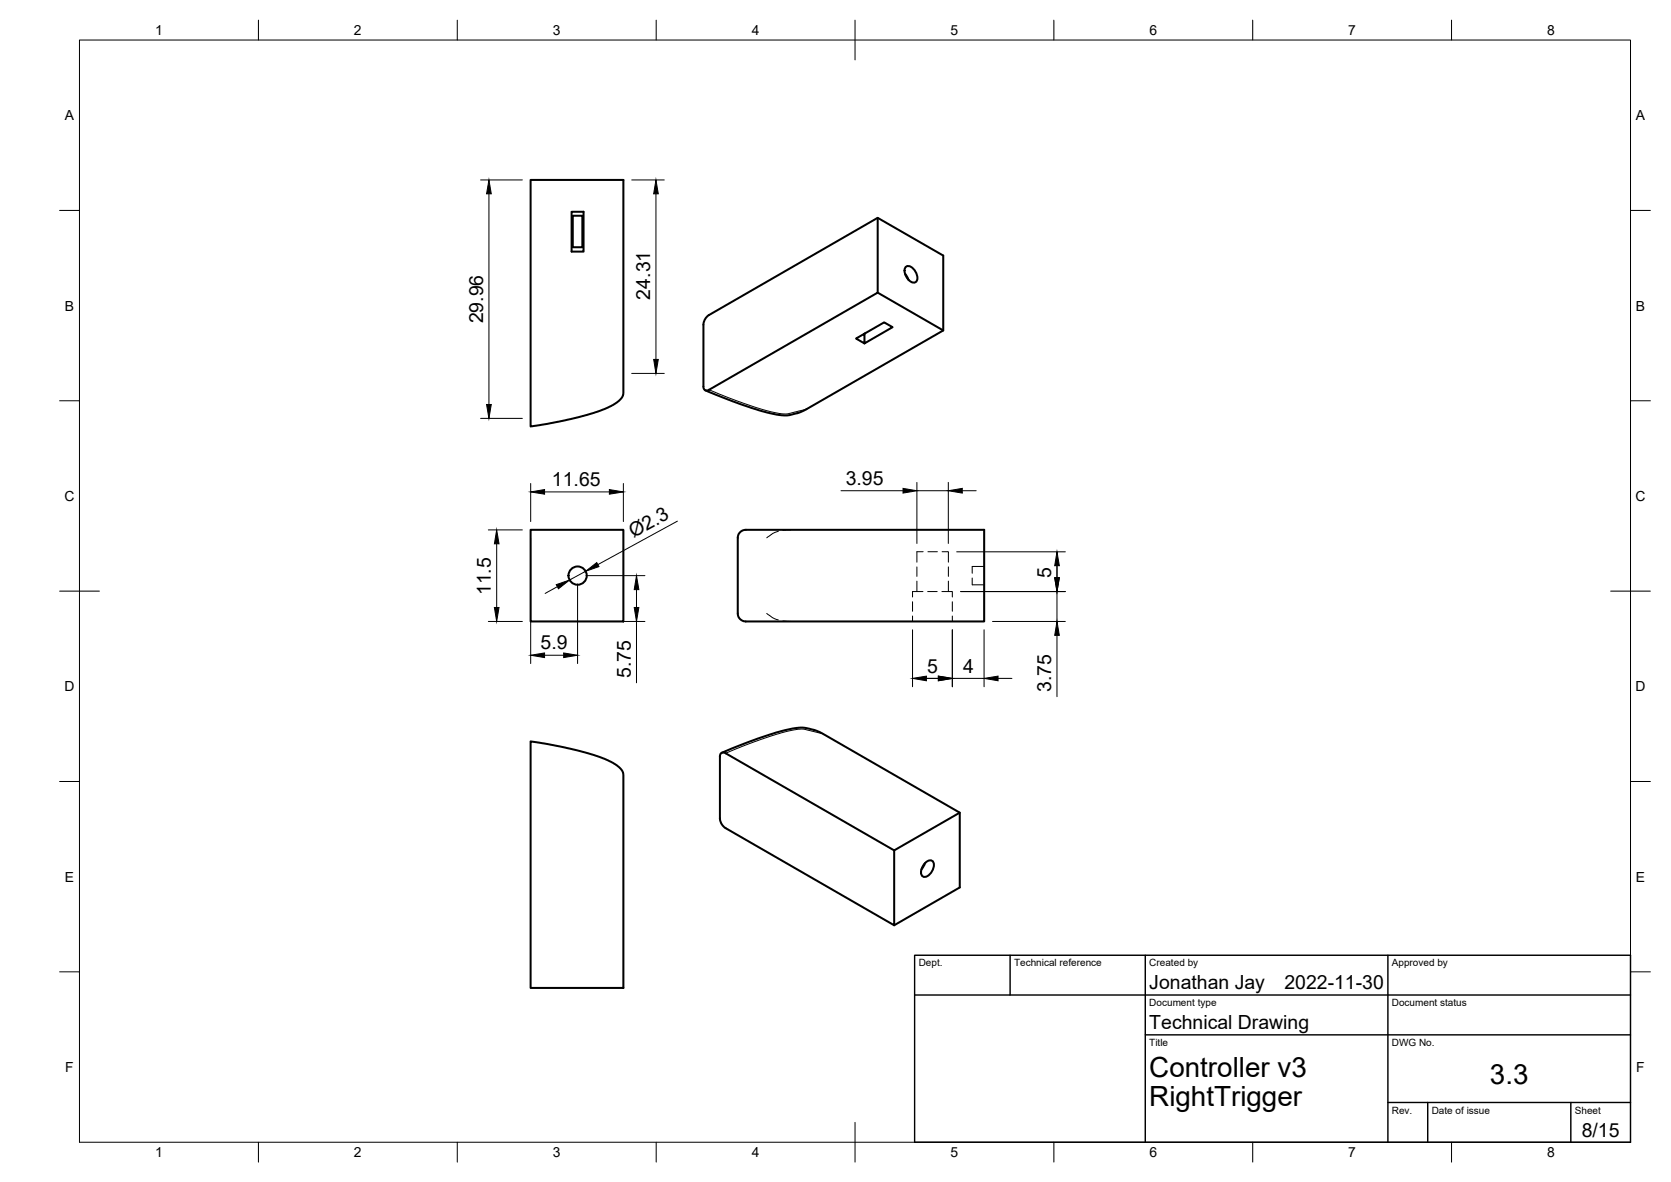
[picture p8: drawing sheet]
<svg xmlns="http://www.w3.org/2000/svg" width="420mm" height="297mm" viewBox="0 0 420 297" stroke-linecap="round" stroke-linejoin="round" font-family="sans-serif">
<!-- layer: Visible -->
<g fill="none" stroke="#000" stroke-width=".51">
<path d="M133.4 45.2h23.3v54.1l-1 1.4-1.5 1-4.1 1.8-8.1 2.1-8.6 1.6zM143.7 53.2h3v10h-3zM144 54.2h2.4v7.9h-2.4zM220.7 54.7v18.8l-42.5 24.5-.7 .1-.5-.4-.1-16.3 .3-1 .7-1 42.8-24.7 16.5 9.5v18.8l-34.6 19.9-2 .9-2.1 .5-1.4 .1-4.3-.7-7-2.3-8.4-3.3M220.7 73.5l16.5 9.5M227.5 68.8l.9 1.5M227.7 67.2a1.43 1.43 0 0 1 2.2 .6l.3 .5a2.03 2.03 0 0 1 0 2.6 2.57 2.57 0 0 1-2.7-2.4zM217.4 83.8v2.5l7-4.1-2.1-1.2-7.1 4.1 2.2 1.2M133.4 133.1h23.3v23.1h-23.3zM186 133.8l.8-.5 .6-.2h60.1v23.1h-60.1l-.6-.2-1-.7-.3-1v-19.2l.2-.7zM133.4 186.3l8.6 1.5 8.1 2.2 4.1 1.8 1.5 1 1 1.3v54.2h-23.3zM181.5 189.2l7.2-2.9 6.8-2.3 5.4-1.1 2.6 .2 1.8 .5 1.3 .6 34.7 20v18.8l-16.5 9.5"/>
<path d="M232.6 216.9l-.9 1.6M232.8 216.7a1.15 1.15 0 0 1 1.6-.4 1.15 1.15 0 0 1 .4 1.6 2.57 2.57 0 0 1-2.7 2.4 2.58 2.58 0 0 1 .7-3.6zM241.3 204.2l-16.5 9.5-42.5-24.5-.6-.1-.5 .3-.2 .6v15.8l.3 1.1 .9 1 42.6 24.6v-18.8"/>
<circle cx="145.2" cy="144.6" r="2.3"/>
</g>
<!-- layer: Visible Narrow -->
<path d="M178.3 97.9l4.2 1.8 6.6 2.4 3.5 1.1 3.2 .7 2.3 .1 4.7-1.2M206.9 184.4l-4.9-1.2-2.2 .2-6.5 1.8-6.6 2.3-4.2 1.8" fill="none" stroke="#000" stroke-width=".25"/>
<!-- layer: Hidden -->
<g fill="none" stroke="#000" stroke-width=".25">
<path d="M195.7 133.5l-1.3 .5-1.6 1.2M198.8 133.1l-1.9 .2M232.1 138.6h-1.6v2.7M233.3 138.6h2.4M236.9 138.6h1.6v2.7M192.8 154.2l1.6 1.1 1.3 .5M196.9 156l1.9 .2M229.4 151.2v2.4M229.4 154.8v1.4M230.5 142.5v2.4M230.5 146v2.7M232.1 148.7h-2.7v1.3"/>
<path d="M233.3 148.7h2.3M236.8 148.7h2.7v1.3M238.5 142.5v2.4M238.5 146v2.7M239.5 151.2v2.4M239.5 154.8v1.4M244.5 145.3v1.7h3M247.5 142.4h-3v1.7"/>
</g>
<!-- layer: BORDER -->
<g fill="none" stroke="#000" stroke-width=".25">
<path d="M20 10.1h390v276.9h-390zM65 5.1v5M115 5.1v5M165 5.1v5M215 5.1v10M265 5.1v5M315 5.1v5M365 5.1v5M15 52.9h5M410 52.9h5M15 100.7h5M410 100.7h5"/>
<path d="M15 148.6h10M405 148.6h10M15 196.4h5M410 196.4h5M15 244.2h5M410 244.2h5M65 287v5M115 287v5M165 287v5M215 282.1v9.9M265 287v5M315 287v5"/>
<path d="M365 287v5"/>
</g>
<!-- layer: TITLEBLOCK -->
<path d="M230 240.1h180v46.9h-180zM230 250h180M254 240.1v9.9M288 240.1v46.9M349 240.1v46.9M288 260.1h122M349 277.1h61M359 277.1v9.9M395 277.1v9.9" fill="none" stroke="#000" stroke-width=".36"/>
<!-- layer: FD_Dimensions -->
<g fill="none" stroke="#000" stroke-width=".25">
<path d="M120.8 45.2h10.5M122.9 48.7v52.9M158.8 45.2h8.2M164.9 48.7v41.6M158.8 93.8h8.2M120.8 105.1h10.5M122.8 133.2h8.5M124.9 136.7v16M133.4 121.5v9.6M133.4 135.3v31.5M136.9 123.6h16.3M156.7 121.5v9.6"/>
<path d="M170.3 131l-20 10.9M211.5 123.3h15.6M230.5 121.2v15.4M230.5 123.3h7.9M238.4 121.2v15.4M240.6 138.7h27.3M242 123.3h3.4M122.8 156.2h8.5M135.5 156.2h26.7M140.1 147.4l-3 1.7M145.2 146.8v20M147.3 143.6l-4.1 2.2"/>
<path d="M147.3 144.7h14.9M160 148.2v4.5M160 156.2v15.4M229.4 158.3v14.3M239.5 158.3v14.3M241.6 148.7h26.3M247.4 158.3v14.3M249.6 156.2h18.3M265.8 141.7v3.5M265.8 148.7v7.5M265.8 159.7v15.4M136.9 164.7h4.8"/>
<path d="M232.5 170.5h3.4M239.5 170.5h7.9M251 170.5h3.4"/>
</g>
<g fill="#000" stroke="#000" stroke-width=".25">
<path d="M122.9 45.2l.6 3.5h-1.2zM164.9 45.2l.6 3.5h-1.1zM164.4 90.3h1.1l-.6 3.5zM122.3 101.6h1.2l-.6 3.5zM124.9 133.2l.6 3.5h-1.2zM133.4 123.6l3.5-.6v1.2zM153.2 123l3.5 .6-3.5 .6zM227.1 122.7l3.4 .6-3.4 .6zM238.4 123.3l3.6-.6v1.2zM124.3 152.7h1.2l-.6 3.5zM139.9 146.9l3.3-1.1-2.8 2.2zM147.3 143.6l2.8-2.2 .5 1z"/>
<path d="M160 144.7l.6 3.5h-1.1zM159.5 152.7h1.1l-.6 3.5zM265.2 145.2h1.2l-.6 3.5zM265.8 156.2l.6 3.5h-1.2zM265.8 138.7l.6 3.5h-1.2zM133.4 164.7l3.5-.6v1.2zM141.7 164.1l3.5 .6-3.5 .6zM229.4 170.5l3.5-.6v1.2zM235.9 169.9l3.6 .6-3.6 .6zM247.4 170.5l3.6-.6v1.2z"/>
</g>
<g font-size="7">
<text x="289" y="270.6">Controller v3</text>
<text x="374.6" y="272.3">3.3</text>
<text x="289" y="278.1">RightTrigger</text>
</g>
<g font-size="4.9">
<text x="163.5" y="75.3" transform="rotate(-90 163.5 75.3)">24.31</text>
<text x="121.5" y="81.3" transform="rotate(-90 121.5 81.3)">29.96</text>
<text x="138.8" y="122.2">11.65</text>
<text x="212.6" y="121.9">3.95</text>
<text x="159.3" y="135.3" transform="rotate(-29 159.3 135.3)">Ø2.3</text>
<text x="123.4" y="149.6" transform="rotate(-90 123.4 149.6)">11.5</text>
<text x="264.3" y="145.3" transform="rotate(-90 264.3 145.3)">5</text>
<text x="135.9" y="163.2">5.9</text>
<text x="158.6" y="170.4" transform="rotate(-90 158.6 170.4)">5.75</text>
<text x="233.1" y="169">5</text>
<text x="242.2" y="169.1">4</text>
<text x="264.3" y="173.9" transform="rotate(-90 264.3 173.9)">3.75</text>
<text x="289" y="248.5">Jonathan Jay</text>
<text x="323" y="248.5">2022-11-30</text>
<text x="289" y="258.6">Technical Drawing</text>
<text x="397.7" y="285.7">8/15</text>
</g>
<g font-size="3.5">
<text x="39" y="8.8">1</text>
<text x="89" y="8.8">2</text>
<text x="139" y="8.8">3</text>
<text x="189" y="8.8">4</text>
<text x="239" y="8.8">5</text>
<text x="289" y="8.8">6</text>
<text x="339" y="8.8">7</text>
<text x="389" y="8.8">8</text>
<text x="16.3" y="30.2">A</text>
<text x="411.3" y="30.2">A</text>
<text x="16.3" y="78">B</text>
<text x="411.3" y="78">B</text>
<text x="16.2" y="125.9">C</text>
<text x="411.2" y="125.9">C</text>
<text x="16.2" y="173.7">D</text>
<text x="411.2" y="173.7">D</text>
<text x="16.3" y="221.6">E</text>
<text x="411.3" y="221.6">E</text>
<text x="16.4" y="269.4">F</text>
<text x="411.4" y="269.4">F</text>
<text x="39" y="290.8">1</text>
<text x="89" y="290.8">2</text>
<text x="139" y="290.8">3</text>
<text x="189" y="290.8">4</text>
<text x="239" y="290.8">5</text>
<text x="289" y="290.8">6</text>
<text x="339" y="290.8">7</text>
<text x="389" y="290.8">8</text>
</g>
<g font-size="2.5">
<text x="231" y="242.9">Dept.</text>
<text x="255" y="242.9">Technical reference</text>
<text x="289" y="242.9">Created by</text>
<text x="350" y="242.9">Approved by</text>
<text x="289" y="252.8">Document type</text>
<text x="350" y="252.8">Document status</text>
<text x="289" y="262.9">Title</text>
<text x="350" y="262.9">DWG No.</text>
<text x="350" y="279.9">Rev.</text>
<text x="360" y="279.9">Date of issue</text>
<text x="396" y="279.9">Sheet</text>
</g>
</svg>
